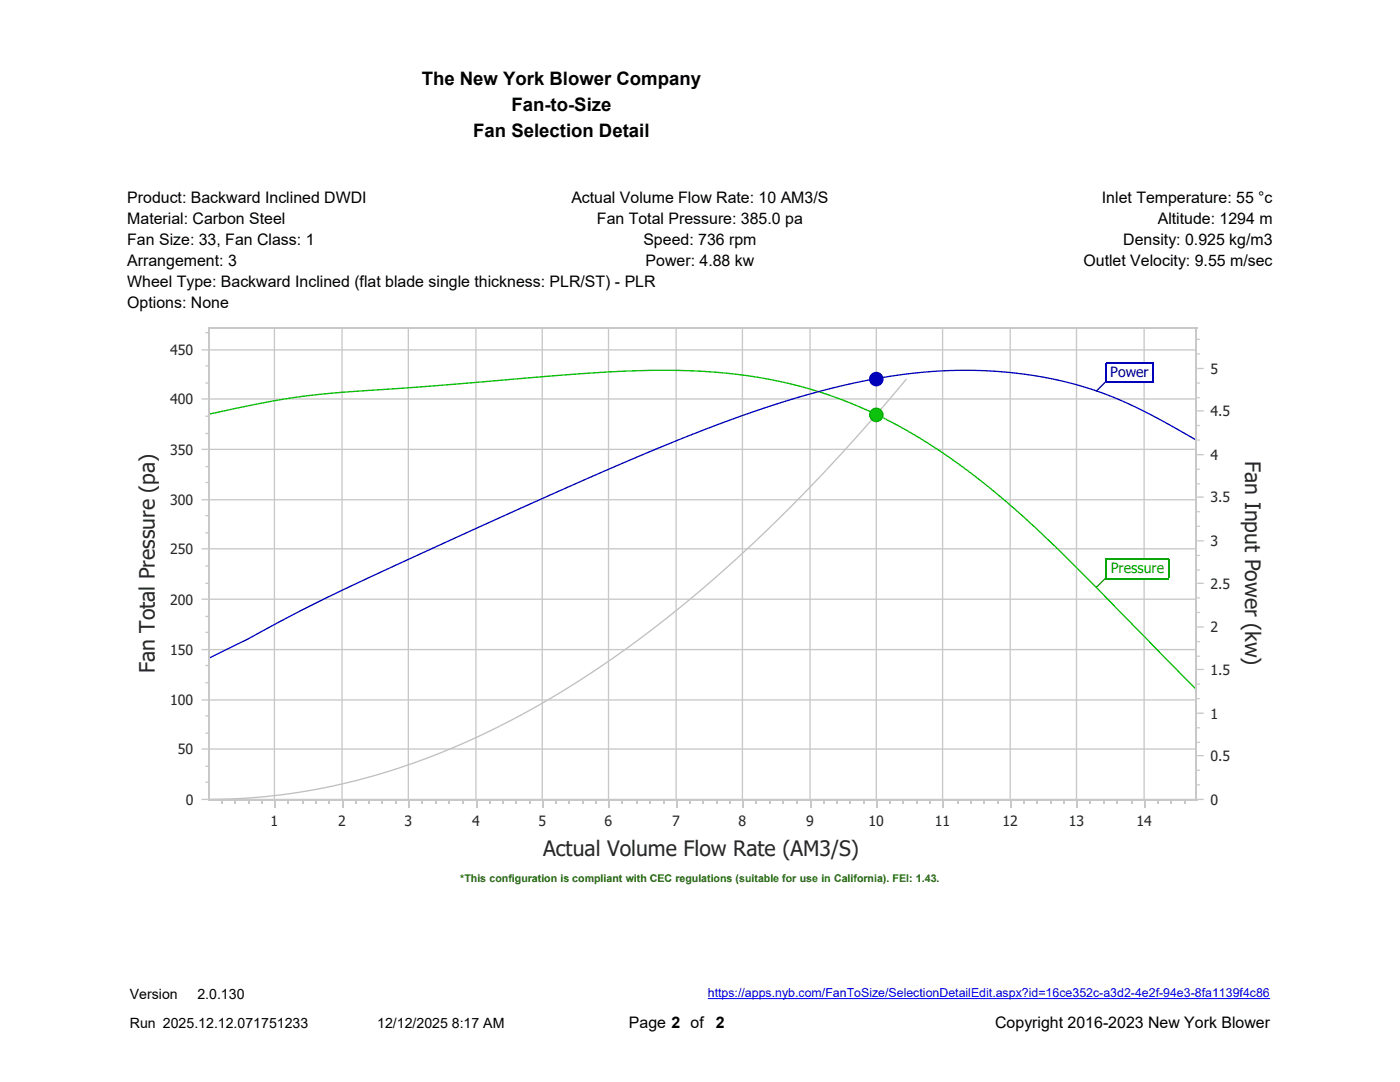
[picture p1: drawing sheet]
<svg xmlns="http://www.w3.org/2000/svg" width="279mm" height="216mm" viewBox="0 0 279 216" stroke-linecap="round" stroke-linejoin="round" font-family="sans-serif">
<g fill="none" stroke="#c8c8c8" stroke-width=".26">
<path d="M41.5 79.6h197.2M41.5 69.8h197.2M54.8 65.3v94.2M68.3 65.3v94.2M81.5 65.3v94.2M95 65.3v94.2M108.2 65.3v94.2M121.4 65.3v94.2M134.9 65.3v94.2M148.2 65.3v94.2M161.7 65.3v94.2M174.9 65.3v94.2"/>
<path d="M188.1 65.3v94.2M201.6 65.3v94.2M214.8 65.3v94.2M228.3 65.3v94.2M41.5 99.7h197.2M41.5 89.7h197.2M41.5 119.6h197.2M41.5 109.5h197.2M41.5 139.7h197.2M41.5 129.6h197.2M41.5 159.5h197.2M41.5 149.5h197.2"/>
</g>
<path d="M41.5 82.7l13.2-2.7 9.1-1.3 23.9-1.8 25.5-2.1 10.7-.7 10.9-.2 9.1 .5 4.4 .4 4.4 .7 7.9 1.8 4.4 1.4 4 1.4 4.3 1.9 4.4 2.1 4.4 2.5 4.4 2.7 4.4 3 3.9 2.9 7.7 6.3 7.5 7 7.7 7.7 21 21.3" fill="none" stroke="#00c000" stroke-width=".26"/>
<path d="M180.9 75.6l-8.6 10.1-9 9.8-8.6 8.7-8.8 8.3-8.8 7.6-8.3 6.5-8.8 6.3-8.8 5.6-8.7 5-8.8 4.3-8.7 3.6-8.8 2.9-8.8 2.3-8.3 1.6-8.8 1-8.8 .3" fill="none" stroke="#c0c0c0" stroke-width=".26"/>
<path d="M238.7 87.8l-9.6-5.4-7.2-3.2-3.5-1.3-3.6-1.2-4-.9-4-.8-4.3-.6-4.4-.4-4.9-.1-4.3 .1-4.8 .3-4.8 .5-9.6 1.8-9.5 2.4-10.4 3.3-11.1 4.1-13.5 5.6-23.6 10.4-30.6 14.1-9.6 4.6-11.9 6.4-8 3.9" fill="none" stroke="#0000c0" stroke-width=".26"/>
<circle cx="174.9" cy="82.8" r="1.32" fill="#00c000"/>
<circle cx="174.9" cy="82.8" r="1.32" fill="none" stroke="#00b000" stroke-width=".26"/>
<circle cx="174.9" cy="75.6" r="1.32" fill="#0000c0"/>
<circle cx="174.9" cy="75.6" r="1.32" fill="none" stroke="#0000b0" stroke-width=".26"/>
<path d="M41.5 65.5h197.4M41.7 65.3v94.5M238.8 65.3v94.5M41.5 159.6h197.4" fill="none" stroke="#c8c8c8" stroke-width=".26"/>
<g fill="#c8c8c8">
<path d="M54.8 159.8h.2v1.3h-.2z"/>
<path d="M68.3 159.8h.2v1.3h-.2z"/>
<path d="M81.5 159.8h.3v1.3h-.3z"/>
<path d="M95 159.8h.2v1.3h-.2z"/>
<path d="M108.2 159.8h.3v1.3h-.3z"/>
<path d="M121.4 159.8h.3v1.3h-.3z"/>
<path d="M134.9 159.8h.3v1.3h-.3z"/>
<path d="M148.2 159.8h.2v1.3h-.2z"/>
<path d="M161.7 159.8h.2v1.3h-.2z"/>
<path d="M174.9 159.8h.3v1.3h-.3z"/>
<path d="M188.1 159.8h.3v1.3h-.3z"/>
<path d="M201.6 159.8h.3v1.3h-.3z"/>
<path d="M214.8 159.8h.3v1.3h-.3z"/>
<path d="M228.3 159.8h.3v1.3h-.3z"/>
<path d="M44.2 159.8h.2v.5h-.2z"/>
<path d="M46.8 159.8h.3v.5h-.3z"/>
<path d="M49.5 159.8h.2v.5h-.2z"/>
<path d="M52.1 159.8h.3v.5h-.3z"/>
<path d="M57.4 159.8h.3v.5h-.3z"/>
<path d="M60.3 159.8h.3v.5h-.3z"/>
<path d="M63 159.8h.2v.5h-.2z"/>
<path d="M65.6 159.8h.3v.5h-.3z"/>
<path d="M70.9 159.8h.3v.5h-.3z"/>
<path d="M73.6 159.8h.2v.5h-.2z"/>
<path d="M76.2 159.8h.3v.5h-.3z"/>
<path d="M78.8 159.8h.3v.5h-.3z"/>
<path d="M84.1 159.8h.3v.5h-.3z"/>
<path d="M86.8 159.8h.2v.5h-.2z"/>
<path d="M89.4 159.8h.3v.5h-.3z"/>
<path d="M92.3 159.8h.3v.5h-.3z"/>
<path d="M97.6 159.8h.3v.5h-.3z"/>
<path d="M100.3 159.8h.2v.5h-.2z"/>
<path d="M102.9 159.8h.3v.5h-.3z"/>
<path d="M105.6 159.8h.2v.5h-.2z"/>
<path d="M110.9 159.8h.2v.5h-.2z"/>
<path d="M113.5 159.8h.3v.5h-.3z"/>
<path d="M116.2 159.8h.2v.5h-.2z"/>
<path d="M118.8 159.8h.3v.5h-.3z"/>
<path d="M124.1 159.8h.3v.5h-.3z"/>
<path d="M127 159.8h.3v.5h-.3z"/>
<path d="M129.6 159.8h.3v.5h-.3z"/>
<path d="M132.3 159.8h.3v.5h-.3z"/>
<path d="M137.6 159.8h.2v.5h-.2z"/>
<path d="M140.2 159.8h.3v.5h-.3z"/>
<path d="M142.9 159.8h.2v.5h-.2z"/>
<path d="M145.5 159.8h.3v.5h-.3z"/>
<path d="M150.8 159.8h.3v.5h-.3z"/>
<path d="M153.5 159.8h.2v.5h-.2z"/>
<path d="M156.1 159.8h.3v.5h-.3z"/>
<path d="M159 159.8h.3v.5h-.3z"/>
<path d="M164.3 159.8h.3v.5h-.3z"/>
<path d="M167 159.8h.2v.5h-.2z"/>
<path d="M169.6 159.8h.3v.5h-.3z"/>
<path d="M172.2 159.8h.3v.5h-.3z"/>
<path d="M177.5 159.8h.3v.5h-.3z"/>
<path d="M180.2 159.8h.2v.5h-.2z"/>
<path d="M182.8 159.8h.3v.5h-.3z"/>
<path d="M185.5 159.8h.2v.5h-.2z"/>
<path d="M191 159.8h.3v.5h-.3z"/>
<path d="M193.7 159.8h.2v.5h-.2z"/>
<path d="M196.3 159.8h.3v.5h-.3z"/>
<path d="M199 159.8h.2v.5h-.2z"/>
<path d="M204.3 159.8h.2v.5h-.2z"/>
<path d="M206.9 159.8h.3v.5h-.3z"/>
<path d="M209.5 159.8h.3v.5h-.3z"/>
<path d="M212.2 159.8h.3v.5h-.3z"/>
<path d="M217.5 159.8h.2v.5h-.2z"/>
<path d="M220.1 159.8h.3v.5h-.3z"/>
<path d="M222.8 159.8h.2v.5h-.2z"/>
<path d="M225.7 159.8h.3v.5h-.3z"/>
<path d="M231 159.8h.2v.5h-.2z"/>
<path d="M233.6 159.8h.3v.5h-.3z"/>
<path d="M236.3 159.8h.2v.5h-.2z"/>
</g>
<g fill="none" stroke="#c8c8c8" stroke-width=".26">
<path d="M40.2 79.6h1.3M40.2 69.8h1.3M41 76.4h.5M41 73h.5M41 66.4h.5M41.7 65.3v94.5M238.8 65.3v94.5M238.9 76.4h.5M238.9 73.5h1.3M238.9 79.3h.5M238.9 70.6h.5M238.9 67.7h.5"/>
<path d="M40.2 99.7h1.3M40.2 89.7h1.3M41 96.3h.5M41 93.1h.5M41 86.5h.5M41 83.1h.5M238.9 99.2h1.3M238.9 90.7h1.3M238.9 82h1.3M238.9 96.5h.5M238.9 93.6h.5M238.9 87.8h.5"/>
<path d="M238.9 84.9h.5M40.2 119.6h1.3M40.2 109.5h1.3M41 116.4h.5M41 112.9h.5M41 106.3h.5M41 102.9h.5M238.9 116.4h1.3M238.9 107.9h1.3M238.9 119.3h.5M238.9 113.7h.5M238.9 110.8h.5"/>
<path d="M238.9 105h.5M238.9 102.1h.5M40.2 139.7h1.3M40.2 129.6h1.3M41 136.2h.5M41 132.8h.5M41 126.2h.5M41 123h.5M238.9 133.6h1.3M238.9 125.1h1.3M238.9 139.4h.5M238.9 136.5h.5"/>
<path d="M238.9 130.9h.5M238.9 128h.5M238.9 122.2h.5M40.2 159.5h1.3M40.2 149.5h1.3M41 156.1h.5M41 152.9h.5M41 146.3h.5M41 142.8h.5M238.9 159.5h1.3M238.9 150.8h1.3M238.9 142.3h1.3"/>
<path d="M238.9 156.6h.5M238.9 153.7h.5M238.9 148.1h.5M238.9 145.2h.5"/>
</g>
<g fill="#00a100">
<circle cx="218.8" cy="117.2" r=".13"/>
<circle cx="220.7" cy="115.3" r=".13"/>
</g>
<path d="M220.7 115.3l-1.9 1.9" fill="none" stroke="#00a100" stroke-width=".26"/>
<g fill="#0000a1">
<circle cx="218.8" cy="78" r=".13"/>
<circle cx="220.7" cy="76.2" r=".13"/>
</g>
<path d="M220.7 76.2l-1.9 1.8" fill="none" stroke="#0000a1" stroke-width=".26"/>
<path d="M220.9 111.6h12.2v3.7h-12.2z" fill="#fff"/>
<path d="M220.7 111.5h12.7M220.7 115.5h12.7M220.8 111.6v3.7M233.2 111.6v3.7" fill="none" stroke="#00a100" stroke-width=".26"/>
<path d="M220.9 72.5h9v3.7h-9z" fill="#fff"/>
<path d="M220.7 72.3h9.5M220.7 76.3h9.5M220.8 72.5v3.7M230.1 72.5v3.7" fill="none" stroke="#0000a1" stroke-width=".26"/>
<path d="M141.3 199.3h112.2" fill="none" stroke="#00f" stroke-width=".2"/>
<g font-size="4.2" fill="#282828">
<text x="248.5" y="92" transform="rotate(90 248.5 92)">Fan Input Power (kw)</text>
<text x="30.9" y="134.4" transform="rotate(-90 30.9 134.4)">Fan Total Pressure (pa)</text>
<text x="108.4" y="170.9">Actual Volume Flow Rate (AM3/S)</text>
</g>
<g font-size="3.7">
<text x="84.2" y="16.9">The New York Blower Company</text>
<text x="102.1" y="22.1">Fan-to-Size</text>
<text x="94.5" y="27.3">Fan Selection Detail</text>
</g>
<g font-size="3.2">
<text x="25.4" y="40.6">Product: Backward Inclined DWDI</text>
<text x="114" y="40.6">Actual Volume Flow Rate: 10 AM3/S</text>
<text x="219.9" y="40.6">Inlet Temperature: 55 °c</text>
<text x="25.4" y="44.7">Material: Carbon Steel</text>
<text x="119.1" y="44.7">Fan Total Pressure: 385.0 pa</text>
<text x="231.1" y="44.7">Altitude: 1294 m</text>
<text x="25.4" y="48.9">Fan Size: 33, Fan Class: 1</text>
<text x="25.4" y="53.1">Arrangement: 3</text>
<text x="128.4" y="48.9">Speed: 736 rpm</text>
<text x="128.8" y="53.1">Power: 4.88 kw</text>
<text x="216.2" y="53.1">Outlet Velocity: 9.55 m/sec</text>
<text x="224.2" y="48.9">Density: 0.925 kg/m3</text>
<text x="25.4" y="57.2">Wheel Type: Backward Inclined (flat blade single thickness: PLR/ST) - PLR</text>
<text x="25.4" y="61.4">Options: None</text>
<text x="125.5" y="205.1">Page 2 of</text>
<text x="142.9" y="205.1">2</text>
<text x="198.6" y="205.1">Copyright 2016-2023 New York Blower</text>
</g>
<g font-size="2.8" fill="#282828">
<text x="33.9" y="70.9">450</text>
<text x="241.6" y="74.6">5</text>
<text x="33.9" y="80.7">400</text>
<text x="241.6" y="83.1">4.5</text>
<text x="33.9" y="90.7">350</text>
<text x="241.6" y="91.8">4</text>
<text x="33.9" y="100.8">300</text>
<text x="241.6" y="100.3">3.5</text>
<text x="33.9" y="110.6">250</text>
<text x="241.6" y="109">3</text>
<text x="241.6" y="117.5">2.5</text>
<text x="33.9" y="120.6">200</text>
<text x="33.9" y="130.7">150</text>
<text x="241.6" y="126.2">2</text>
<text x="241.6" y="134.7">1.5</text>
<text x="33.9" y="140.7">100</text>
<text x="241.6" y="143.4">1</text>
<text x="35.5" y="150.5">50</text>
<text x="241.6" y="151.9">0.5</text>
<text x="37.1" y="160.6">0</text>
<text x="241.6" y="160.6">0</text>
<text x="54" y="164.8">1</text>
<text x="67.5" y="164.8">2</text>
<text x="80.7" y="164.8">3</text>
<text x="94.2" y="164.8">4</text>
<text x="107.4" y="164.8">5</text>
<text x="120.7" y="164.8">6</text>
<text x="134.2" y="164.8">7</text>
<text x="147.4" y="164.8">8</text>
<text x="160.9" y="164.8">9</text>
<text x="173.3" y="164.8">10</text>
<text x="186.6" y="164.8">11</text>
<text x="200.1" y="164.8">12</text>
<text x="213.3" y="164.8">13</text>
<text x="226.8" y="164.8">14</text>
</g>
<text font-size="2.8" fill="#0000a1" x="221.6" y="75.3">Power</text>
<text font-size="2.8" fill="#00a100" x="221.7" y="114.4">Pressure</text>
<g font-size="2.8">
<text x="25.9" y="199.3">Version</text>
<text x="39.4" y="199.3">2.0.130</text>
<text x="25.9" y="205.1">Run 2025.12.12.071751233</text>
<text x="75.3" y="205.1">12/12/2025 8:17 AM</text>
</g>
<text font-size="2.5" fill="#00f" x="141.3" y="199">https://apps.nyb.com/FanToSize/SelectionDetailEdit.aspx?id=16ce352c-a3d2-4e2f-94e3-8fa1139f4c86</text>
<text font-size="2.1" fill="#1f6e02" x="91.9" y="176">*This configuration is compliant with CEC regulations (suitable for use in California). FEI: 1.43.</text>
</svg>
